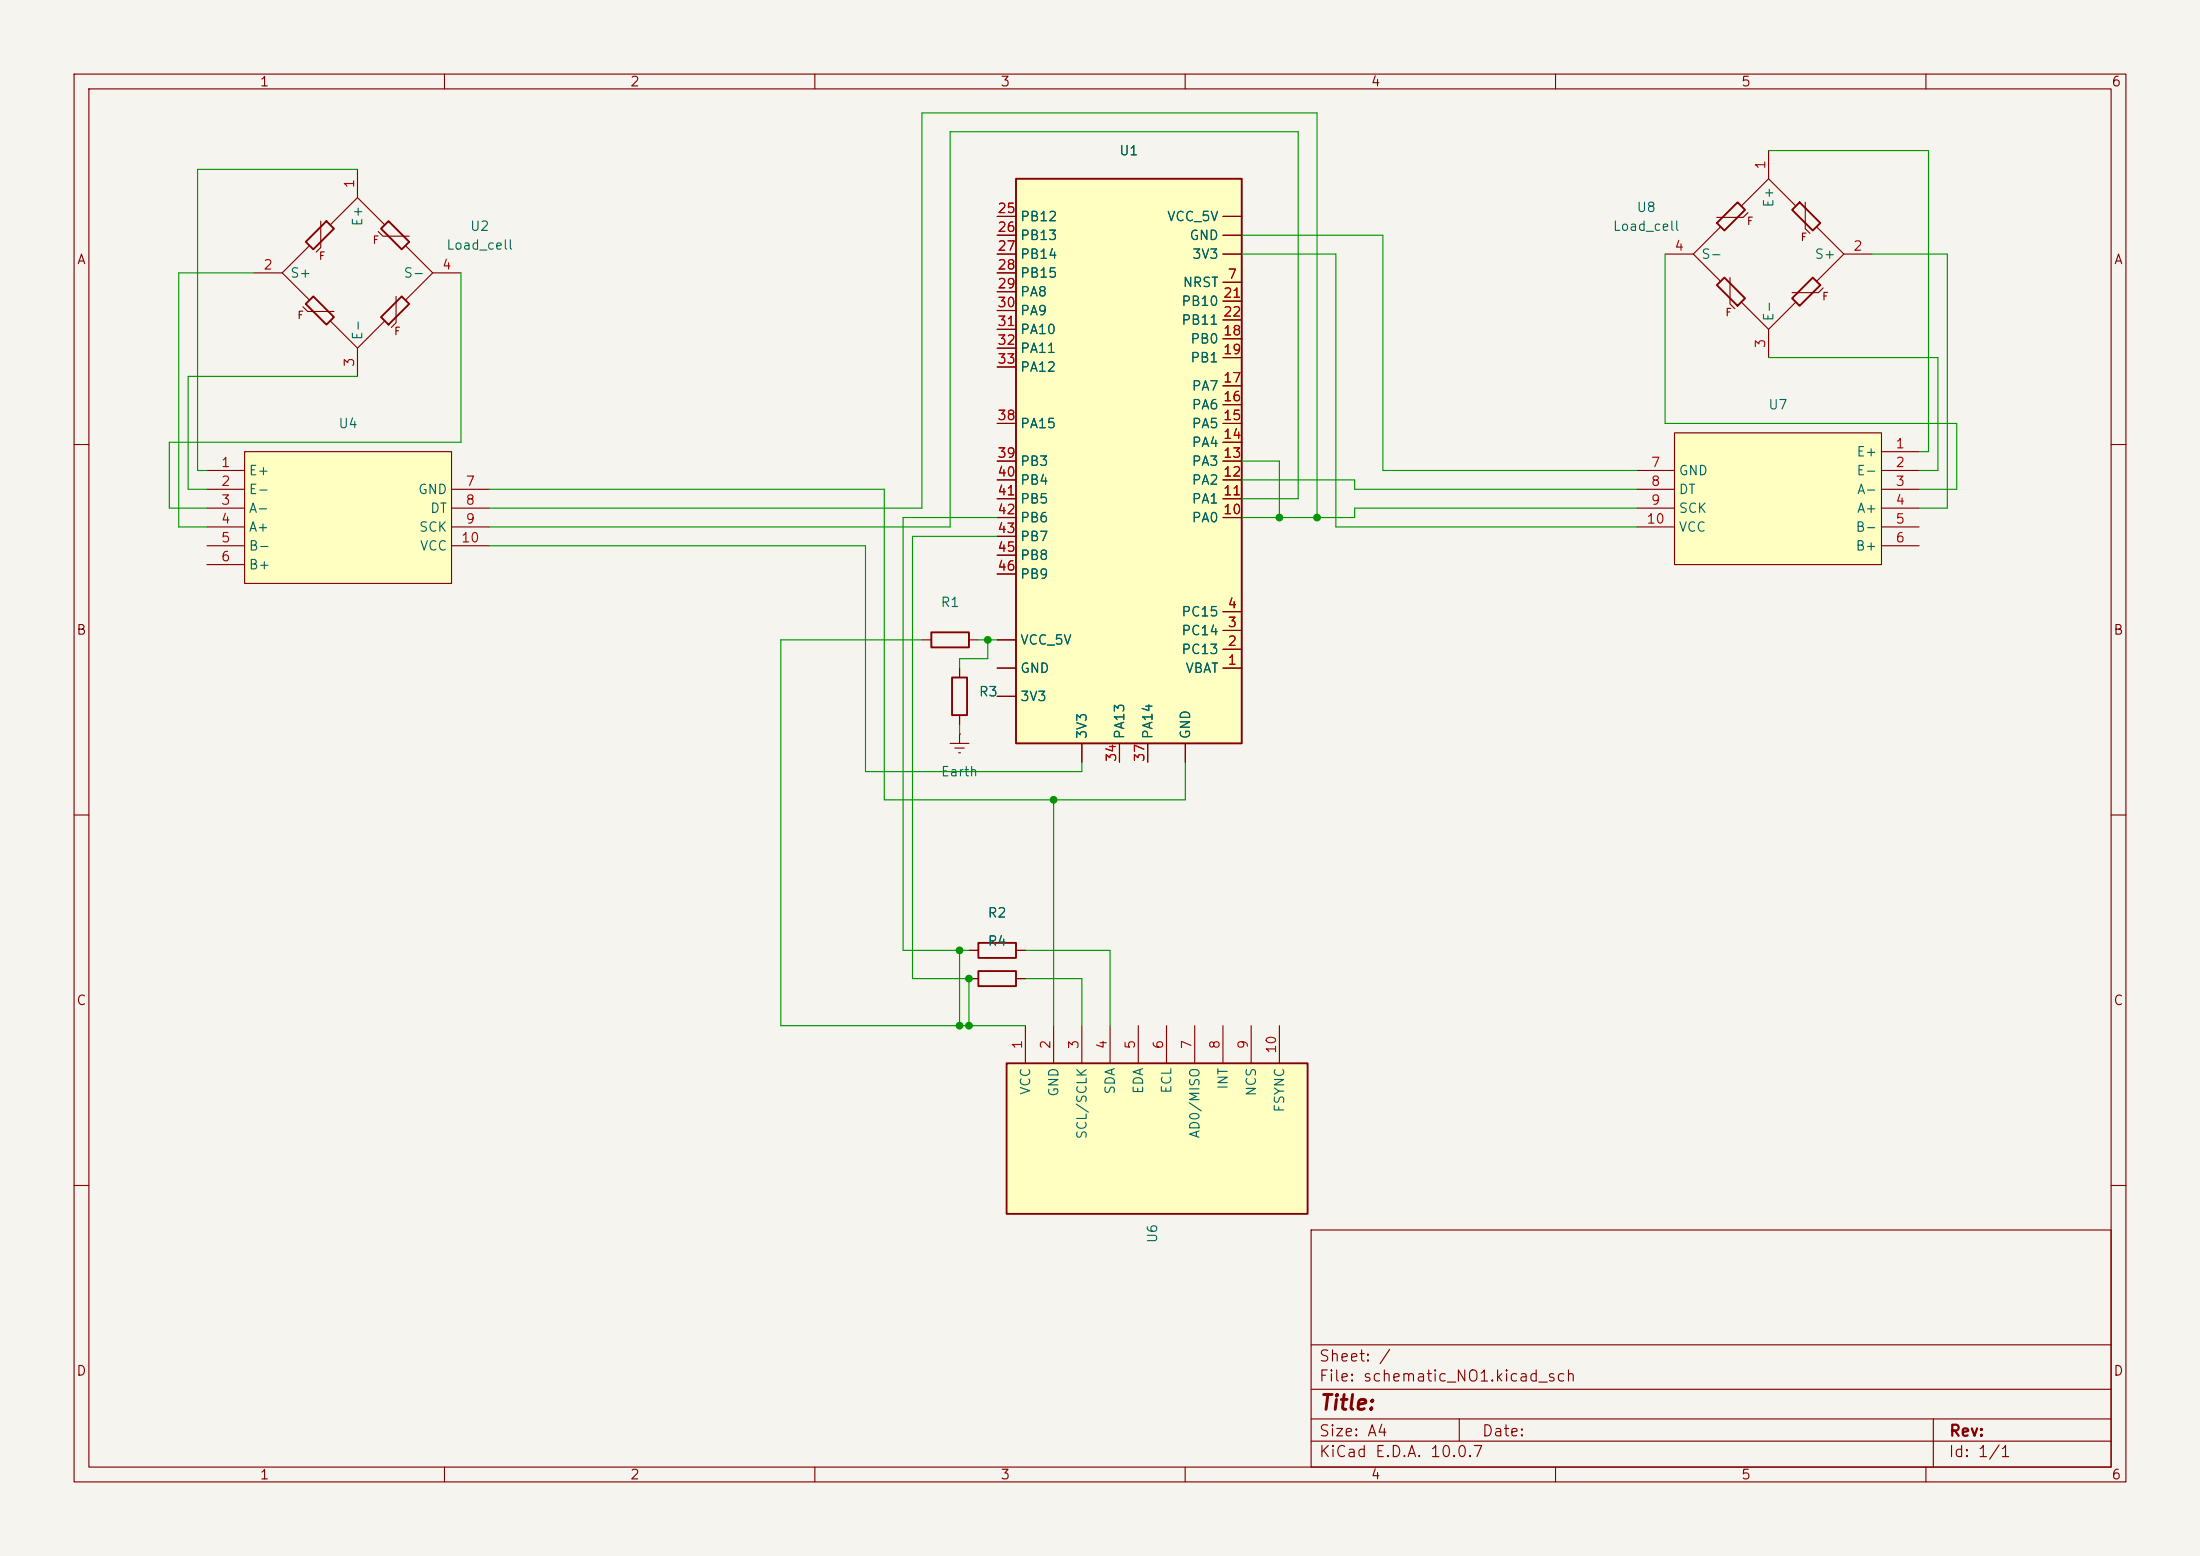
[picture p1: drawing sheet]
(kicad_sch
 (version 20231120)
 (generator "eeschema")
 (generator_version "8.0")
 (paper "A4")
 (lib_symbols
  (symbol "Analog_ADC:HX711_2" (exclude_from_sim no) (in_bom yes) (on_board yes)
   (property "Reference" "U" (at 5.334 6.35 0) (effects (font (size 1.27 1.27))))
   (property "Value" "" (at 5.334 6.35 0) (effects (font (size 1.27 1.27))))
   (property "Footprint" "HX711" (at 7.112 -8.128 0) (effects (font (size 1.27 1.27)) (hide yes)))
   (property "Datasheet" "" (at 5.334 6.35 0) (effects (font (size 1.27 1.27)) (hide yes)))
   (property "Description" "" (at 5.334 6.35 0) (effects (font (size 1.27 1.27)) (hide yes)))
   (symbol "HX711_2_1_1"
    (rectangle (start -7.62 0) (end 20.32 -17.78) (stroke (width 0) (type default)) (fill (type background)))
    (pin input line (at -12.7 -2.54 0) (length 5.08) (name "E+" (effects (font (size 1.27 1.27)))) (number "1" (effects (font (size 1.27 1.27)))))
    (pin input line (at 25.4 -12.7 180) (length 5.08) (name "VCC" (effects (font (size 1.27 1.27)))) (number "10" (effects (font (size 1.27 1.27)))))
    (pin input line (at -12.7 -5.08 0) (length 5.08) (name "E-" (effects (font (size 1.27 1.27)))) (number "2" (effects (font (size 1.27 1.27)))))
    (pin input line (at -12.7 -7.62 0) (length 5.08) (name "A-" (effects (font (size 1.27 1.27)))) (number "3" (effects (font (size 1.27 1.27)))))
    (pin input line (at -12.7 -10.16 0) (length 5.08) (name "A+" (effects (font (size 1.27 1.27)))) (number "4" (effects (font (size 1.27 1.27)))))
    (pin input line (at -12.7 -12.7 0) (length 5.08) (name "B-" (effects (font (size 1.27 1.27)))) (number "5" (effects (font (size 1.27 1.27)))))
    (pin input line (at -12.7 -15.24 0) (length 5.08) (name "B+" (effects (font (size 1.27 1.27)))) (number "6" (effects (font (size 1.27 1.27)))))
    (pin input line (at 25.4 -5.08 180) (length 5.08) (name "GND" (effects (font (size 1.27 1.27)))) (number "7" (effects (font (size 1.27 1.27)))))
    (pin output line (at 25.4 -7.62 180) (length 5.08) (name "DT" (effects (font (size 1.27 1.27)))) (number "8" (effects (font (size 1.27 1.27)))))
    (pin input line (at 25.4 -10.16 180) (length 5.08) (name "SCK" (effects (font (size 1.27 1.27)))) (number "9" (effects (font (size 1.27 1.27)))))))
  (symbol "Device:R"
   (pin_numbers hide)
   (pin_names
    (offset 0)) (exclude_from_sim no) (in_bom yes) (on_board yes)
   (property "Reference" "R" (at 2.032 0 90) (effects (font (size 1.27 1.27))))
   (property "Value" "R" (at 0 0 90) (effects (font (size 1.27 1.27))))
   (property "Footprint" "" (at -1.778 0 90) (effects (font (size 1.27 1.27)) (hide yes)))
   (property "Datasheet" "~" (at 0 0 0) (effects (font (size 1.27 1.27)) (hide yes)))
   (property "Description" "Resistor" (at 0 0 0) (effects (font (size 1.27 1.27)) (hide yes)))
   (symbol "R_0_1"
    (rectangle (start -1.016 -2.54) (end 1.016 2.54) (stroke (width 0.254) (type default)) (fill (type none))))
   (symbol "R_1_1"
    (pin passive line (at 0 3.81 270) (length 1.27) (name "~" (effects (font (size 1.27 1.27)))) (number "1" (effects (font (size 1.27 1.27)))))
    (pin passive line (at 0 -3.81 90) (length 1.27) (name "~" (effects (font (size 1.27 1.27)))) (number "2" (effects (font (size 1.27 1.27)))))))
  (symbol "MCU_ST_STM32F1:STM32F103C8T6" (exclude_from_sim no) (in_bom yes) (on_board yes)
   (property "Reference" "U" (at 0 0 0) (effects (font (size 1.27 1.27))))
   (property "Value" "" (at 0 0 0) (effects (font (size 1.27 1.27))))
   (property "Footprint" "STM32F103C8T6" (at 0 0 0) (effects (font (size 1.27 1.27)) (hide yes)))
   (property "Datasheet" "" (at 0 0 0) (effects (font (size 1.27 1.27)) (hide yes)))
   (property "Description" "" (at 0 0 0) (effects (font (size 1.27 1.27)) (hide yes)))
   (symbol "STM32F103C8T6_0_1"
    (rectangle (start 27.94 35.56) (end 58.42 -40.64) (stroke (width 0.254) (type default)) (fill (type background))))
   (symbol "STM32F103C8T6_1_1"
    (pin bidirectional line (at 25.4 -34.29 0) (length 2.54) (name "3V3" (effects (font (size 1.27 1.27)))) (number "" (effects (font (size 1.27 1.27)))))
    (pin power_in line (at 36.83 -43.18 90) (length 2.54) (name "3V3" (effects (font (size 1.27 1.27)))) (number "" (effects (font (size 1.27 1.27)))))
    (pin bidirectional line (at 58.42 25.4 180) (length 2.54) (name "3V3" (effects (font (size 1.27 1.27)))) (number "" (effects (font (size 1.27 1.27)))))
    (pin bidirectional line (at 25.4 -30.48 0) (length 2.54) (name "GND" (effects (font (size 1.27 1.27)))) (number "" (effects (font (size 1.27 1.27)))))
    (pin power_in line (at 50.8 -43.18 90) (length 2.54) (name "GND" (effects (font (size 1.27 1.27)))) (number "" (effects (font (size 1.27 1.27)))))
    (pin bidirectional line (at 58.42 27.94 180) (length 2.54) (name "GND" (effects (font (size 1.27 1.27)))) (number "" (effects (font (size 1.27 1.27)))))
    (pin bidirectional line (at 25.4 -26.67 0) (length 2.54) (name "VCC_5V" (effects (font (size 1.27 1.27)))) (number "" (effects (font (size 1.27 1.27)))))
    (pin bidirectional line (at 58.42 30.48 180) (length 2.54) (name "VCC_5V" (effects (font (size 1.27 1.27)))) (number "" (effects (font (size 1.27 1.27)))))
    (pin power_in line (at 58.42 -30.48 180) (length 2.54) (name "VBAT" (effects (font (size 1.27 1.27)))) (number "1" (effects (font (size 1.27 1.27)))))
    (pin bidirectional line (at 58.42 -10.16 180) (length 2.54) (name "PA0" (effects (font (size 1.27 1.27)))) (number "10" (effects (font (size 1.27 1.27))))
    (alternate "ADC1_IN0" bidirectional line)
    (alternate "ADC2_IN0" bidirectional line)
    (alternate "SYS_WKUP" bidirectional line)
    (alternate "TIM2_CH1" bidirectional line)
    (alternate "TIM2_ETR" bidirectional line)
    (alternate "USART2_CTS" bidirectional line))
    (pin bidirectional line (at 58.42 -7.62 180) (length 2.54) (name "PA1" (effects (font (size 1.27 1.27)))) (number "11" (effects (font (size 1.27 1.27))))
    (alternate "ADC1_IN1" bidirectional line)
    (alternate "ADC2_IN1" bidirectional line)
    (alternate "TIM2_CH2" bidirectional line)
    (alternate "USART2_RTS" bidirectional line))
    (pin bidirectional line (at 58.42 -5.08 180) (length 2.54) (name "PA2" (effects (font (size 1.27 1.27)))) (number "12" (effects (font (size 1.27 1.27))))
    (alternate "ADC1_IN2" bidirectional line)
    (alternate "ADC2_IN2" bidirectional line)
    (alternate "TIM2_CH3" bidirectional line)
    (alternate "USART2_TX" bidirectional line))
    (pin bidirectional line (at 58.42 -2.54 180) (length 2.54) (name "PA3" (effects (font (size 1.27 1.27)))) (number "13" (effects (font (size 1.27 1.27))))
    (alternate "ADC1_IN3" bidirectional line)
    (alternate "ADC2_IN3" bidirectional line)
    (alternate "TIM2_CH4" bidirectional line)
    (alternate "USART2_RX" bidirectional line))
    (pin bidirectional line (at 58.42 0 180) (length 2.54) (name "PA4" (effects (font (size 1.27 1.27)))) (number "14" (effects (font (size 1.27 1.27))))
    (alternate "ADC1_IN4" bidirectional line)
    (alternate "ADC2_IN4" bidirectional line)
    (alternate "SPI1_NSS" bidirectional line)
    (alternate "USART2_CK" bidirectional line))
    (pin bidirectional line (at 58.42 2.54 180) (length 2.54) (name "PA5" (effects (font (size 1.27 1.27)))) (number "15" (effects (font (size 1.27 1.27))))
    (alternate "ADC1_IN5" bidirectional line)
    (alternate "ADC2_IN5" bidirectional line)
    (alternate "SPI1_SCK" bidirectional line))
    (pin bidirectional line (at 58.42 5.08 180) (length 2.54) (name "PA6" (effects (font (size 1.27 1.27)))) (number "16" (effects (font (size 1.27 1.27))))
    (alternate "ADC1_IN6" bidirectional line)
    (alternate "ADC2_IN6" bidirectional line)
    (alternate "SPI1_MISO" bidirectional line)
    (alternate "TIM1_BKIN" bidirectional line)
    (alternate "TIM3_CH1" bidirectional line))
    (pin bidirectional line (at 58.42 7.62 180) (length 2.54) (name "PA7" (effects (font (size 1.27 1.27)))) (number "17" (effects (font (size 1.27 1.27))))
    (alternate "ADC1_IN7" bidirectional line)
    (alternate "ADC2_IN7" bidirectional line)
    (alternate "SPI1_MOSI" bidirectional line)
    (alternate "TIM1_CH1N" bidirectional line)
    (alternate "TIM3_CH2" bidirectional line))
    (pin bidirectional line (at 58.42 13.97 180) (length 2.54) (name "PB0" (effects (font (size 1.27 1.27)))) (number "18" (effects (font (size 1.27 1.27))))
    (alternate "ADC1_IN8" bidirectional line)
    (alternate "ADC2_IN8" bidirectional line)
    (alternate "TIM1_CH2N" bidirectional line)
    (alternate "TIM3_CH3" bidirectional line))
    (pin bidirectional line (at 58.42 11.43 180) (length 2.54) (name "PB1" (effects (font (size 1.27 1.27)))) (number "19" (effects (font (size 1.27 1.27))))
    (alternate "ADC1_IN9" bidirectional line)
    (alternate "ADC2_IN9" bidirectional line)
    (alternate "TIM1_CH3N" bidirectional line)
    (alternate "TIM3_CH4" bidirectional line))
    (pin bidirectional line (at 58.42 -27.94 180) (length 2.54) (name "PC13" (effects (font (size 1.27 1.27)))) (number "2" (effects (font (size 1.27 1.27))))
    (alternate "RTC_OUT" bidirectional line)
    (alternate "RTC_TAMPER" bidirectional line))
    (pin bidirectional line (at 58.42 19.05 180) (length 2.54) (name "PB10" (effects (font (size 1.27 1.27)))) (number "21" (effects (font (size 1.27 1.27))))
    (alternate "I2C2_SCL" bidirectional line)
    (alternate "TIM2_CH3" bidirectional line)
    (alternate "USART3_TX" bidirectional line))
    (pin bidirectional line (at 58.42 16.51 180) (length 2.54) (name "PB11" (effects (font (size 1.27 1.27)))) (number "22" (effects (font (size 1.27 1.27))))
    (alternate "ADC1_EXTI11" bidirectional line)
    (alternate "ADC2_EXTI11" bidirectional line)
    (alternate "I2C2_SDA" bidirectional line)
    (alternate "TIM2_CH4" bidirectional line)
    (alternate "USART3_RX" bidirectional line))
    (pin bidirectional line (at 25.4 30.48 0) (length 2.54) (name "PB12" (effects (font (size 1.27 1.27)))) (number "25" (effects (font (size 1.27 1.27))))
    (alternate "RCC_OSC_IN" bidirectional line))
    (pin bidirectional line (at 25.4 27.94 0) (length 2.54) (name "PB13" (effects (font (size 1.27 1.27)))) (number "26" (effects (font (size 1.27 1.27))))
    (alternate "RCC_OSC_IN" bidirectional line))
    (pin bidirectional line (at 25.4 25.4 0) (length 2.54) (name "PB14" (effects (font (size 1.27 1.27)))) (number "27" (effects (font (size 1.27 1.27))))
    (alternate "SPI2_MISO" bidirectional line)
    (alternate "TIM1_CH2N" bidirectional line)
    (alternate "USART3_RTS" bidirectional line))
    (pin bidirectional line (at 25.4 22.86 0) (length 2.54) (name "PB15" (effects (font (size 1.27 1.27)))) (number "28" (effects (font (size 1.27 1.27))))
    (alternate "ADC1_EXTI15" bidirectional line)
    (alternate "ADC2_EXTI15" bidirectional line)
    (alternate "SPI2_MOSI" bidirectional line)
    (alternate "TIM1_CH3N" bidirectional line))
    (pin bidirectional line (at 25.4 20.32 0) (length 2.54) (name "PA8" (effects (font (size 1.27 1.27)))) (number "29" (effects (font (size 1.27 1.27))))
    (alternate "RCC_MCO" bidirectional line)
    (alternate "TIM1_CH1" bidirectional line)
    (alternate "USART1_CK" bidirectional line))
    (pin bidirectional line (at 58.42 -25.4 180) (length 2.54) (name "PC14" (effects (font (size 1.27 1.27)))) (number "3" (effects (font (size 1.27 1.27))))
    (alternate "RCC_OSC32_IN" bidirectional line))
    (pin bidirectional line (at 25.4 17.78 0) (length 2.54) (name "PA9" (effects (font (size 1.27 1.27)))) (number "30" (effects (font (size 1.27 1.27))))
    (alternate "TIM1_CH2" bidirectional line)
    (alternate "USART1_TX" bidirectional line))
    (pin bidirectional line (at 25.4 15.24 0) (length 2.54) (name "PA10" (effects (font (size 1.27 1.27)))) (number "31" (effects (font (size 1.27 1.27))))
    (alternate "TIM1_CH3" bidirectional line)
    (alternate "USART1_RX" bidirectional line))
    (pin bidirectional line (at 25.4 12.7 0) (length 2.54) (name "PA11" (effects (font (size 1.27 1.27)))) (number "32" (effects (font (size 1.27 1.27))))
    (alternate "ADC1_EXTI11" bidirectional line)
    (alternate "ADC2_EXTI11" bidirectional line)
    (alternate "CAN_RX" bidirectional line)
    (alternate "TIM1_CH4" bidirectional line)
    (alternate "USART1_CTS" bidirectional line)
    (alternate "USB_DM" bidirectional line))
    (pin bidirectional line (at 25.4 10.16 0) (length 2.54) (name "PA12" (effects (font (size 1.27 1.27)))) (number "33" (effects (font (size 1.27 1.27))))
    (alternate "CAN_TX" bidirectional line)
    (alternate "TIM1_ETR" bidirectional line)
    (alternate "USART1_RTS" bidirectional line)
    (alternate "USB_DP" bidirectional line))
    (pin bidirectional line (at 41.91 -43.18 90) (length 2.54) (name "PA13" (effects (font (size 1.27 1.27)))) (number "34" (effects (font (size 1.27 1.27))))
    (alternate "SYS_JTMS-SWDIO" bidirectional line))
    (pin bidirectional line (at 45.72 -43.18 90) (length 2.54) (name "PA14" (effects (font (size 1.27 1.27)))) (number "37" (effects (font (size 1.27 1.27))))
    (alternate "SYS_JTCK-SWCLK" bidirectional line))
    (pin bidirectional line (at 25.4 2.54 0) (length 2.54) (name "PA15" (effects (font (size 1.27 1.27)))) (number "38" (effects (font (size 1.27 1.27))))
    (alternate "ADC1_EXTI15" bidirectional line)
    (alternate "ADC2_EXTI15" bidirectional line)
    (alternate "SPI1_NSS" bidirectional line)
    (alternate "SYS_JTDI" bidirectional line)
    (alternate "TIM2_CH1" bidirectional line)
    (alternate "TIM2_ETR" bidirectional line))
    (pin bidirectional line (at 25.4 -2.54 0) (length 2.54) (name "PB3" (effects (font (size 1.27 1.27)))) (number "39" (effects (font (size 1.27 1.27))))
    (alternate "SPI1_SCK" bidirectional line)
    (alternate "SYS_JTDO-TRACESWO" bidirectional line)
    (alternate "TIM2_CH2" bidirectional line))
    (pin bidirectional line (at 58.42 -22.86 180) (length 2.54) (name "PC15" (effects (font (size 1.27 1.27)))) (number "4" (effects (font (size 1.27 1.27))))
    (alternate "ADC1_EXTI15" bidirectional line)
    (alternate "ADC2_EXTI15" bidirectional line)
    (alternate "RCC_OSC32_OUT" bidirectional line))
    (pin bidirectional line (at 25.4 -5.08 0) (length 2.54) (name "PB4" (effects (font (size 1.27 1.27)))) (number "40" (effects (font (size 1.27 1.27))))
    (alternate "SPI1_MISO" bidirectional line)
    (alternate "SYS_NJTRST" bidirectional line)
    (alternate "TIM3_CH1" bidirectional line))
    (pin bidirectional line (at 25.4 -7.62 0) (length 2.54) (name "PB5" (effects (font (size 1.27 1.27)))) (number "41" (effects (font (size 1.27 1.27))))
    (alternate "I2C1_SMBA" bidirectional line)
    (alternate "SPI1_MOSI" bidirectional line)
    (alternate "TIM3_CH2" bidirectional line))
    (pin bidirectional line (at 25.4 -10.16 0) (length 2.54) (name "PB6" (effects (font (size 1.27 1.27)))) (number "42" (effects (font (size 1.27 1.27))))
    (alternate "I2C1_SCL" bidirectional line)
    (alternate "TIM4_CH1" bidirectional line)
    (alternate "USART1_TX" bidirectional line))
    (pin bidirectional line (at 25.4 -12.7 0) (length 2.54) (name "PB7" (effects (font (size 1.27 1.27)))) (number "43" (effects (font (size 1.27 1.27))))
    (alternate "I2C1_SDA" bidirectional line)
    (alternate "TIM4_CH2" bidirectional line)
    (alternate "USART1_RX" bidirectional line))
    (pin bidirectional line (at 25.4 -15.24 0) (length 2.54) (name "PB8" (effects (font (size 1.27 1.27)))) (number "45" (effects (font (size 1.27 1.27))))
    (alternate "CAN_RX" bidirectional line)
    (alternate "I2C1_SCL" bidirectional line)
    (alternate "TIM4_CH3" bidirectional line))
    (pin bidirectional line (at 25.4 -17.78 0) (length 2.54) (name "PB9" (effects (font (size 1.27 1.27)))) (number "46" (effects (font (size 1.27 1.27))))
    (alternate "CAN_TX" bidirectional line)
    (alternate "I2C1_SDA" bidirectional line)
    (alternate "TIM4_CH4" bidirectional line))
    (pin bidirectional line (at 58.42 21.59 180) (length 2.54) (name "NRST" (effects (font (size 1.27 1.27)))) (number "7" (effects (font (size 1.27 1.27))))
    (alternate "I2C2_SCL" bidirectional line)
    (alternate "TIM2_CH3" bidirectional line)
    (alternate "USART3_TX" bidirectional line))))
  (symbol "Sensor_Motion:MPU_9250_9_DOF" (exclude_from_sim no) (in_bom yes) (on_board yes)
   (property "Reference" "U" (at 0 0 0) (effects (font (size 1.27 1.27))))
   (property "Value" "" (at 0 0 0) (effects (font (size 1.27 1.27))))
   (property "Footprint" "MPU 92/65" (at -2.286 -8.636 0) (effects (font (size 1.27 1.27)) (hide yes)))
   (property "Datasheet" "" (at 0 0 0) (effects (font (size 1.27 1.27)) (hide yes)))
   (property "Description" "" (at 0 0 0) (effects (font (size 1.27 1.27)) (hide yes)))
   (symbol "MPU_9250_9_DOF_0_1"
    (rectangle (start -12.7 -12.7) (end 7.62 -53.34) (stroke (width 0.254) (type default)) (fill (type background))))
   (symbol "MPU_9250_9_DOF_1_1"
    (pin input line (at -17.78 -15.24 0) (length 5.08) (name "VCC" (effects (font (size 1.27 1.27)))) (number "1" (effects (font (size 1.27 1.27)))))
    (pin input line (at -17.78 -49.53 0) (length 5.08) (name "FSYNC" (effects (font (size 1.27 1.27)))) (number "10" (effects (font (size 1.27 1.27)))))
    (pin input line (at -17.78 -19.05 0) (length 5.08) (name "GND" (effects (font (size 1.27 1.27)))) (number "2" (effects (font (size 1.27 1.27)))))
    (pin input line (at -17.78 -22.86 0) (length 5.08) (name "SCL/SCLK" (effects (font (size 1.27 1.27)))) (number "3" (effects (font (size 1.27 1.27)))))
    (pin bidirectional line (at -17.78 -26.67 0) (length 5.08) (name "SDA" (effects (font (size 1.27 1.27)))) (number "4" (effects (font (size 1.27 1.27)))))
    (pin bidirectional line (at -17.78 -30.48 0) (length 5.08) (name "EDA" (effects (font (size 1.27 1.27)))) (number "5" (effects (font (size 1.27 1.27)))))
    (pin input line (at -17.78 -34.29 0) (length 5.08) (name "ECL" (effects (font (size 1.27 1.27)))) (number "6" (effects (font (size 1.27 1.27)))))
    (pin bidirectional line (at -17.78 -38.1 0) (length 5.08) (name "AD0/MISO" (effects (font (size 1.27 1.27)))) (number "7" (effects (font (size 1.27 1.27)))))
    (pin output line (at -17.78 -41.91 0) (length 5.08) (name "INT" (effects (font (size 1.27 1.27)))) (number "8" (effects (font (size 1.27 1.27)))))
    (pin input line (at -17.78 -45.72 0) (length 5.08) (name "NCS" (effects (font (size 1.27 1.27)))) (number "9" (effects (font (size 1.27 1.27)))))))
  (symbol "load_cell:Load_cell"
   (pin_names
    (offset 1.016)) (exclude_from_sim no) (in_bom yes) (on_board yes)
   (property "Reference" "U" (at 0 1.27 0) (effects (font (size 1.27 1.27))))
   (property "Value" "Load_cell" (at 0 -1.27 0) (effects (font (size 1.27 1.27))))
   (property "Footprint" "" (at 0 -17.78 0) (effects (font (size 1.27 1.27)) (justify top) (hide yes)))
   (property "Datasheet" "http://www.robotshop.com/media/files/pdf/datasheet-3134.pdf" (at 0 -20.32 0) (effects (font (size 1.27 1.27)) (justify top) (hide yes)))
   (property "Description" "4-wire load cell for weigh scales" (at 0 0 0) (effects (font (size 1.27 1.27)) (hide yes)))
   (symbol "Load_cell_0_0"
    (polyline (pts (xy -5.588 2.794) (xy -4.953 3.429) (xy -4.953 6.985)) (stroke (width 0) (type solid)) (fill (type none)))
    (polyline (pts (xy 2.794 5.588) (xy 3.429 4.953) (xy 6.985 4.953)) (stroke (width 0) (type solid)) (fill (type none)))
    (polyline (pts (xy 4.572 -7.366) (xy 5.207 -6.731) (xy 5.207 -3.175)) (stroke (width 0) (type solid)) (fill (type none))))
   (symbol "Load_cell_0_1"
    (polyline (pts (xy -10.16 0) (xy -6.477 -3.683)) (stroke (width 0) (type solid)) (fill (type none)))
    (polyline (pts (xy -6.477 3.683) (xy -10.16 0)) (stroke (width 0) (type solid)) (fill (type none)))
    (polyline (pts (xy -3.683 -6.477) (xy 0 -10.16)) (stroke (width 0) (type solid)) (fill (type none)))
    (polyline (pts (xy 0 -10.16) (xy 3.683 -6.477)) (stroke (width 0) (type solid)) (fill (type none)))
    (polyline (pts (xy 0 10.16) (xy -3.683 6.477)) (stroke (width 0) (type solid)) (fill (type none)))
    (polyline (pts (xy 3.683 6.477) (xy 0 10.16)) (stroke (width 0) (type solid)) (fill (type none)))
    (polyline (pts (xy 6.477 -3.683) (xy 10.16 0)) (stroke (width 0) (type solid)) (fill (type none)))
    (polyline (pts (xy 10.16 0) (xy 6.477 3.683)) (stroke (width 0) (type solid)) (fill (type none)))
    (polyline (pts (xy -7.366 -4.572) (xy -6.731 -5.207) (xy -3.175 -5.207)) (stroke (width 0) (type solid)) (fill (type none)))
    (polyline (pts (xy -6.985 -4.191) (xy -4.191 -6.985) (xy -3.175 -5.969) (xy -5.969 -3.175) (xy -6.985 -4.191)) (stroke (width 0.254) (type solid)) (fill (type none)))
    (polyline (pts (xy -4.191 6.985) (xy -6.985 4.191) (xy -5.969 3.175) (xy -3.175 5.969) (xy -4.191 6.985)) (stroke (width 0.254) (type solid)) (fill (type none)))
    (polyline (pts (xy 4.191 -6.985) (xy 6.985 -4.191) (xy 5.969 -3.175) (xy 3.175 -5.969) (xy 4.191 -6.985)) (stroke (width 0.254) (type solid)) (fill (type none)))
    (polyline (pts (xy 6.985 4.191) (xy 4.191 6.985) (xy 3.175 5.969) (xy 5.969 3.175) (xy 6.985 4.191)) (stroke (width 0.254) (type solid)) (fill (type none))))
   (symbol "Load_cell_1_1"
    (text "F" (at -7.1374 -5.1308 0) (effects (font (size 1.016 1.016)) (justify right top)))
    (text "F" (at -5.3086 2.8702 0) (effects (font (size 1.016 1.016)) (justify left top)))
    (text "F" (at 3.0226 5.0292 0) (effects (font (size 1.016 1.016)) (justify right top)))
    (text "F" (at 4.8514 -7.2898 0) (effects (font (size 1.016 1.016)) (justify left top)))
    (pin power_in line (at 0 13.97 270) (length 3.81) (name "E+" (effects (font (size 1.27 1.27)))) (number "1" (effects (font (size 1.27 1.27)))))
    (pin output line (at -13.97 0 0) (length 3.81) (name "S+" (effects (font (size 1.27 1.27)))) (number "2" (effects (font (size 1.27 1.27)))))
    (pin power_in line (at 0 -13.97 90) (length 3.81) (name "E-" (effects (font (size 1.27 1.27)))) (number "3" (effects (font (size 1.27 1.27)))))
    (pin output line (at 13.97 0 180) (length 3.81) (name "S-" (effects (font (size 1.27 1.27)))) (number "4" (effects (font (size 1.27 1.27)))))))
  (symbol "power:Earth"
   (power)
   (pin_numbers hide)
   (pin_names
    (offset 0) hide) (exclude_from_sim no) (in_bom yes) (on_board yes)
   (property "Reference" "#PWR" (at 0 -6.35 0) (effects (font (size 1.27 1.27)) (hide yes)))
   (property "Value" "Earth" (at 0 -3.81 0) (effects (font (size 1.27 1.27))))
   (property "Footprint" "" (at 0 0 0) (effects (font (size 1.27 1.27)) (hide yes)))
   (property "Datasheet" "~" (at 0 0 0) (effects (font (size 1.27 1.27)) (hide yes)))
   (property "Description" "Power symbol creates a global label with name \"Earth\"" (at 0 0 0) (effects (font (size 1.27 1.27)) (hide yes)))
   (symbol "Earth_0_1"
    (polyline (pts (xy -0.635 -1.905) (xy 0.635 -1.905)) (stroke (width 0) (type default)) (fill (type none)))
    (polyline (pts (xy -0.127 -2.54) (xy 0.127 -2.54)) (stroke (width 0) (type default)) (fill (type none)))
    (polyline (pts (xy 0 -1.27) (xy 0 0)) (stroke (width 0) (type default)) (fill (type none)))
    (polyline (pts (xy 1.27 -1.27) (xy -1.27 -1.27)) (stroke (width 0) (type default)) (fill (type none))))
   (symbol "Earth_1_1"
    (pin power_in line (at 0 0 270) (length 0) (name "~" (effects (font (size 1.27 1.27)))) (number "1" (effects (font (size 1.27 1.27))))))))
 (junction
  (at 142.24 107.95)
  (diameter 0)
  (color 0 0 0 0))
 (junction
  (at 129.54 138.43)
  (diameter 0)
  (color 0 0 0 0))
 (junction
  (at 133.35 86.36)
  (diameter 0)
  (color 0 0 0 0))
 (junction
  (at 130.81 138.43)
  (diameter 0)
  (color 0 0 0 0))
 (junction
  (at 172.72 69.85)
  (diameter 0)
  (color 0 0 0 0))
 (junction
  (at 177.8 69.85)
  (diameter 0)
  (color 0 0 0 0))
 (junction
  (at 130.81 132.08)
  (diameter 0)
  (color 0 0 0 0))
 (junction
  (at 129.54 128.27)
  (diameter 0)
  (color 0 0 0 0))
 (wire
  (pts (xy 260.35 60.96) (xy 259.08 60.96))
  (stroke (width 0) (type default)))
 (wire
  (pts (xy 261.62 48.26) (xy 261.62 63.5))
  (stroke (width 0) (type default)))
 (wire
  (pts (xy 149.86 128.27) (xy 138.43 128.27))
  (stroke (width 0) (type default)))
 (wire
  (pts (xy 123.19 72.39) (xy 134.62 72.39))
  (stroke (width 0) (type default)))
 (wire
  (pts (xy 62.23 36.83) (xy 62.23 59.69))
  (stroke (width 0) (type default)))
 (wire
  (pts (xy 182.88 64.77) (xy 182.88 66.04))
  (stroke (width 0) (type default)))
 (wire
  (pts (xy 25.4 66.04) (xy 27.94 66.04))
  (stroke (width 0) (type default)))
 (wire
  (pts (xy 124.46 68.58) (xy 124.46 15.24))
  (stroke (width 0) (type default)))
 (wire
  (pts (xy 116.84 73.66) (xy 116.84 104.14))
  (stroke (width 0) (type default)))
 (wire
  (pts (xy 121.92 69.85) (xy 134.62 69.85))
  (stroke (width 0) (type default)))
 (wire
  (pts (xy 66.04 68.58) (xy 124.46 68.58))
  (stroke (width 0) (type default)))
 (wire
  (pts (xy 25.4 50.8) (xy 25.4 66.04))
  (stroke (width 0) (type default)))
 (wire
  (pts (xy 172.72 69.85) (xy 167.64 69.85))
  (stroke (width 0) (type default)))
 (wire
  (pts (xy 138.43 138.43) (xy 130.81 138.43))
  (stroke (width 0) (type default)))
 (wire
  (pts (xy 24.13 36.83) (xy 24.13 71.12))
  (stroke (width 0) (type default)))
 (wire
  (pts (xy 129.54 128.27) (xy 121.92 128.27))
  (stroke (width 0) (type default)))
 (wire
  (pts (xy 186.69 31.75) (xy 167.64 31.75))
  (stroke (width 0) (type default)))
 (wire
  (pts (xy 22.86 68.58) (xy 27.94 68.58))
  (stroke (width 0) (type default)))
 (wire
  (pts (xy 182.88 69.85) (xy 177.8 69.85))
  (stroke (width 0) (type default)))
 (wire
  (pts (xy 146.05 138.43) (xy 146.05 132.08))
  (stroke (width 0) (type default)))
 (wire
  (pts (xy 180.34 71.12) (xy 180.34 34.29))
  (stroke (width 0) (type default)))
 (wire
  (pts (xy 62.23 59.69) (xy 22.86 59.69))
  (stroke (width 0) (type default)))
 (wire
  (pts (xy 186.69 63.5) (xy 186.69 31.75))
  (stroke (width 0) (type default)))
 (wire
  (pts (xy 186.69 63.5) (xy 220.98 63.5))
  (stroke (width 0) (type default)))
 (wire
  (pts (xy 129.54 128.27) (xy 129.54 138.43))
  (stroke (width 0) (type default)))
 (wire
  (pts (xy 172.72 62.23) (xy 172.72 69.85))
  (stroke (width 0) (type default)))
 (wire
  (pts (xy 167.64 67.31) (xy 175.26 67.31))
  (stroke (width 0) (type default)))
 (wire
  (pts (xy 224.79 34.29) (xy 224.79 57.15))
  (stroke (width 0) (type default)))
 (wire
  (pts (xy 26.67 63.5) (xy 27.94 63.5))
  (stroke (width 0) (type default)))
 (wire
  (pts (xy 262.89 68.58) (xy 259.08 68.58))
  (stroke (width 0) (type default)))
 (wire
  (pts (xy 264.16 66.04) (xy 259.08 66.04))
  (stroke (width 0) (type default)))
 (wire
  (pts (xy 105.41 138.43) (xy 105.41 86.36))
  (stroke (width 0) (type default)))
 (wire
  (pts (xy 34.29 36.83) (xy 24.13 36.83))
  (stroke (width 0) (type default)))
 (wire
  (pts (xy 24.13 71.12) (xy 27.94 71.12))
  (stroke (width 0) (type default)))
 (wire
  (pts (xy 220.98 66.04) (xy 182.88 66.04))
  (stroke (width 0) (type default)))
 (wire
  (pts (xy 130.81 132.08) (xy 130.81 138.43))
  (stroke (width 0) (type default)))
 (wire
  (pts (xy 66.04 73.66) (xy 116.84 73.66))
  (stroke (width 0) (type default)))
 (wire
  (pts (xy 261.62 63.5) (xy 259.08 63.5))
  (stroke (width 0) (type default)))
 (wire
  (pts (xy 146.05 104.14) (xy 146.05 102.87))
  (stroke (width 0) (type default)))
 (wire
  (pts (xy 105.41 86.36) (xy 124.46 86.36))
  (stroke (width 0) (type default)))
 (wire
  (pts (xy 48.26 50.8) (xy 25.4 50.8))
  (stroke (width 0) (type default)))
 (wire
  (pts (xy 172.72 62.23) (xy 167.64 62.23))
  (stroke (width 0) (type default)))
 (wire
  (pts (xy 124.46 15.24) (xy 177.8 15.24))
  (stroke (width 0) (type default)))
 (wire
  (pts (xy 130.81 128.27) (xy 129.54 128.27))
  (stroke (width 0) (type default)))
 (wire
  (pts (xy 262.89 34.29) (xy 262.89 68.58))
  (stroke (width 0) (type default)))
 (wire
  (pts (xy 119.38 107.95) (xy 142.24 107.95))
  (stroke (width 0) (type default)))
 (wire
  (pts (xy 238.76 48.26) (xy 261.62 48.26))
  (stroke (width 0) (type default)))
 (wire
  (pts (xy 142.24 107.95) (xy 160.02 107.95))
  (stroke (width 0) (type default)))
 (wire
  (pts (xy 119.38 66.04) (xy 119.38 107.95))
  (stroke (width 0) (type default)))
 (wire
  (pts (xy 252.73 34.29) (xy 262.89 34.29))
  (stroke (width 0) (type default)))
 (wire
  (pts (xy 260.35 20.32) (xy 260.35 60.96))
  (stroke (width 0) (type default)))
 (wire
  (pts (xy 130.81 138.43) (xy 129.54 138.43))
  (stroke (width 0) (type default)))
 (wire
  (pts (xy 132.08 86.36) (xy 133.35 86.36))
  (stroke (width 0) (type default)))
 (wire
  (pts (xy 133.35 88.9) (xy 133.35 86.36))
  (stroke (width 0) (type default)))
 (wire
  (pts (xy 180.34 34.29) (xy 167.64 34.29))
  (stroke (width 0) (type default)))
 (wire
  (pts (xy 238.76 20.32) (xy 260.35 20.32))
  (stroke (width 0) (type default)))
 (wire
  (pts (xy 175.26 17.78) (xy 175.26 67.31))
  (stroke (width 0) (type default)))
 (wire
  (pts (xy 123.19 132.08) (xy 123.19 72.39))
  (stroke (width 0) (type default)))
 (wire
  (pts (xy 128.27 17.78) (xy 175.26 17.78))
  (stroke (width 0) (type default)))
 (wire
  (pts (xy 129.54 97.79) (xy 129.54 99.06))
  (stroke (width 0) (type default)))
 (wire
  (pts (xy 182.88 68.58) (xy 182.88 69.85))
  (stroke (width 0) (type default)))
 (wire
  (pts (xy 128.27 71.12) (xy 128.27 17.78))
  (stroke (width 0) (type default)))
 (wire
  (pts (xy 138.43 132.08) (xy 146.05 132.08))
  (stroke (width 0) (type default)))
 (wire
  (pts (xy 220.98 68.58) (xy 182.88 68.58))
  (stroke (width 0) (type default)))
 (wire
  (pts (xy 177.8 69.85) (xy 172.72 69.85))
  (stroke (width 0) (type default)))
 (wire
  (pts (xy 48.26 22.86) (xy 26.67 22.86))
  (stroke (width 0) (type default)))
 (wire
  (pts (xy 129.54 88.9) (xy 133.35 88.9))
  (stroke (width 0) (type default)))
 (wire
  (pts (xy 133.35 86.36) (xy 134.62 86.36))
  (stroke (width 0) (type default)))
 (wire
  (pts (xy 116.84 104.14) (xy 146.05 104.14))
  (stroke (width 0) (type default)))
 (wire
  (pts (xy 26.67 22.86) (xy 26.67 63.5))
  (stroke (width 0) (type default)))
 (wire
  (pts (xy 149.86 138.43) (xy 149.86 128.27))
  (stroke (width 0) (type default)))
 (wire
  (pts (xy 224.79 57.15) (xy 264.16 57.15))
  (stroke (width 0) (type default)))
 (wire
  (pts (xy 66.04 66.04) (xy 119.38 66.04))
  (stroke (width 0) (type default)))
 (wire
  (pts (xy 66.04 71.12) (xy 128.27 71.12))
  (stroke (width 0) (type default)))
 (wire
  (pts (xy 129.54 138.43) (xy 105.41 138.43))
  (stroke (width 0) (type default)))
 (wire
  (pts (xy 182.88 64.77) (xy 167.64 64.77))
  (stroke (width 0) (type default)))
 (wire
  (pts (xy 142.24 138.43) (xy 142.24 107.95))
  (stroke (width 0) (type default)))
 (wire
  (pts (xy 177.8 15.24) (xy 177.8 69.85))
  (stroke (width 0) (type default)))
 (wire
  (pts (xy 129.54 88.9) (xy 129.54 90.17))
  (stroke (width 0) (type default)))
 (wire
  (pts (xy 121.92 128.27) (xy 121.92 69.85))
  (stroke (width 0) (type default)))
 (wire
  (pts (xy 160.02 107.95) (xy 160.02 102.87))
  (stroke (width 0) (type default)))
 (wire
  (pts (xy 130.81 132.08) (xy 123.19 132.08))
  (stroke (width 0) (type default)))
 (wire
  (pts (xy 22.86 59.69) (xy 22.86 68.58))
  (stroke (width 0) (type default)))
 (wire
  (pts (xy 220.98 71.12) (xy 180.34 71.12))
  (stroke (width 0) (type default)))
 (wire
  (pts (xy 264.16 57.15) (xy 264.16 66.04))
  (stroke (width 0) (type default)))
 (symbol
  (lib_id "Sensor_Motion:MPU_9250_9_DOF")
  (at 123.19 156.21 90)
  (mirror x)
  (unit 1)
  (exclude_from_sim no)
  (in_bom yes)
  (on_board yes)
  (dnp no)
  (property "Reference" "U6" (at 155.5749 165.1 0) (effects (font (size 1.27 1.27)) (justify left)))
  (property "Value" "~" (at 157.48 165.1 0) (effects (font (size 1.27 1.27)) (justify left)))
  (property "Footprint" "MPU 92/65" (at 131.826 153.924 0) (effects (font (size 1.27 1.27)) (hide yes)))
  (property "Datasheet" "" (at 123.19 156.21 0) (effects (font (size 1.27 1.27)) (hide yes)))
  (property "Description" "" (at 123.19 156.21 0) (effects (font (size 1.27 1.27)) (hide yes)))
  (pin "10")
  (pin "1")
  (pin "2")
  (pin "3")
  (pin "4")
  (pin "5")
  (pin "6")
  (pin "7")
  (pin "8")
  (pin "9"))
 (symbol
  (lib_id "load_cell:Load_cell")
  (at 238.76 34.29 0)
  (mirror y)
  (unit 1)
  (exclude_from_sim no)
  (in_bom yes)
  (on_board yes)
  (dnp no)
  (fields_autoplaced yes)
  (property "Reference" "U8" (at 222.25 27.9714 0) (effects (font (size 1.27 1.27))))
  (property "Value" "Load_cell" (at 222.25 30.5114 0) (effects (font (size 1.27 1.27))))
  (property "Footprint" "" (at 238.76 52.07 0) (effects (font (size 1.27 1.27)) (justify top) (hide yes)))
  (property "Datasheet" "http://www.robotshop.com/media/files/pdf/datasheet-3134.pdf" (at 238.76 54.61 0) (effects (font (size 1.27 1.27)) (justify top) (hide yes)))
  (property "Description" "4-wire load cell for weigh scales" (at 238.76 34.29 0) (effects (font (size 1.27 1.27)) (hide yes)))
  (pin "1")
  (pin "4")
  (pin "3")
  (pin "2"))
 (symbol
  (lib_id "Device:R")
  (at 134.62 132.08 270)
  (unit 1)
  (exclude_from_sim no)
  (in_bom yes)
  (on_board yes)
  (dnp no)
  (fields_autoplaced yes)
  (property "Reference" "R4" (at 134.62 127 90) (effects (font (size 1.27 1.27))))
  (property "Value" "~" (at 134.62 129.54 90) (effects (font (size 1.27 1.27))))
  (property "Footprint" "" (at 134.62 130.302 90) (effects (font (size 1.27 1.27)) (hide yes)))
  (property "Datasheet" "~" (at 134.62 132.08 0) (effects (font (size 1.27 1.27)) (hide yes)))
  (property "Description" "Resistor" (at 134.62 132.08 0) (effects (font (size 1.27 1.27)) (hide yes)))
  (pin "1")
  (pin "2"))
 (symbol
  (lib_id "Device:R")
  (at 129.54 93.98 180)
  (unit 1)
  (exclude_from_sim no)
  (in_bom yes)
  (on_board yes)
  (dnp no)
  (fields_autoplaced yes)
  (property "Reference" "R3" (at 132.08 93.3449 0) (effects (font (size 1.27 1.27)) (justify right)))
  (property "Value" "~" (at 132.08 95.25 0) (effects (font (size 1.27 1.27)) (justify right)))
  (property "Footprint" "" (at 131.318 93.98 90) (effects (font (size 1.27 1.27)) (hide yes)))
  (property "Datasheet" "~" (at 129.54 93.98 0) (effects (font (size 1.27 1.27)) (hide yes)))
  (property "Description" "Resistor" (at 129.54 93.98 0) (effects (font (size 1.27 1.27)) (hide yes)))
  (pin "1")
  (pin "2"))
 (symbol
  (lib_id "power:Earth")
  (at 129.54 99.06 0)
  (unit 1)
  (exclude_from_sim no)
  (in_bom yes)
  (on_board yes)
  (dnp no)
  (fields_autoplaced yes)
  (property "Reference" "#PWR01" (at 129.54 105.41 0) (effects (font (size 1.27 1.27)) (hide yes)))
  (property "Value" "Earth" (at 129.54 104.14 0) (effects (font (size 1.27 1.27))))
  (property "Footprint" "" (at 129.54 99.06 0) (effects (font (size 1.27 1.27)) (hide yes)))
  (property "Datasheet" "~" (at 129.54 99.06 0) (effects (font (size 1.27 1.27)) (hide yes)))
  (property "Description" "Power symbol creates a global label with name \"Earth\"" (at 129.54 99.06 0) (effects (font (size 1.27 1.27)) (hide yes)))
  (pin "1"))
 (symbol
  (lib_id "MCU_ST_STM32F1:STM32F103C8T6")
  (at 109.22 59.69 0)
  (unit 1)
  (exclude_from_sim no)
  (in_bom yes)
  (on_board yes)
  (dnp no)
  (fields_autoplaced yes)
  (property "Reference" "U1" (at 152.4 20.32 0) (effects (font (size 1.27 1.27))))
  (property "Value" "~" (at 152.4 22.86 0) (effects (font (size 1.27 1.27))))
  (property "Footprint" "STM32F103C8T6" (at 109.22 59.69 0) (effects (font (size 1.27 1.27)) (hide yes)))
  (property "Datasheet" "" (at 109.22 59.69 0) (effects (font (size 1.27 1.27)) (hide yes)))
  (property "Description" "" (at 109.22 59.69 0) (effects (font (size 1.27 1.27)) (hide yes)))
  (pin "27")
  (pin "28")
  (pin "")
  (pin "30")
  (pin "31")
  (pin "32")
  (pin "33")
  (pin "12")
  (pin "25")
  (pin "26")
  (pin "19")
  (pin "2")
  (pin "")
  (pin "")
  (pin "14")
  (pin "15")
  (pin "38")
  (pin "39")
  (pin "43")
  (pin "45")
  (pin "41")
  (pin "42")
  (pin "34")
  (pin "37")
  (pin "")
  (pin "46")
  (pin "7")
  (pin "13")
  (pin "10")
  (pin "")
  (pin "29")
  (pin "3")
  (pin "")
  (pin "16")
  (pin "")
  (pin "4")
  (pin "40")
  (pin "")
  (pin "1")
  (pin "21")
  (pin "22")
  (pin "18")
  (pin "17")
  (pin "11"))
 (symbol
  (lib_id "Analog_ADC:HX711_2")
  (at 246.38 58.42 0)
  (mirror y)
  (unit 1)
  (exclude_from_sim no)
  (in_bom yes)
  (on_board yes)
  (dnp no)
  (fields_autoplaced yes)
  (property "Reference" "U7" (at 240.03 54.61 0) (effects (font (size 1.27 1.27))))
  (property "Value" "~" (at 240.03 57.15 0) (effects (font (size 1.27 1.27))))
  (property "Footprint" "HX711" (at 239.268 66.548 0) (effects (font (size 1.27 1.27)) (hide yes)))
  (property "Datasheet" "" (at 241.046 52.07 0) (effects (font (size 1.27 1.27)) (hide yes)))
  (property "Description" "" (at 241.046 52.07 0) (effects (font (size 1.27 1.27)) (hide yes)))
  (pin "1")
  (pin "6")
  (pin "7")
  (pin "5")
  (pin "8")
  (pin "4")
  (pin "3")
  (pin "9")
  (pin "10")
  (pin "2"))
 (symbol
  (lib_id "load_cell:Load_cell")
  (at 48.26 36.83 0)
  (unit 1)
  (exclude_from_sim no)
  (in_bom yes)
  (on_board yes)
  (dnp no)
  (fields_autoplaced yes)
  (property "Reference" "U2" (at 64.77 30.5114 0) (effects (font (size 1.27 1.27))))
  (property "Value" "Load_cell" (at 64.77 33.0514 0) (effects (font (size 1.27 1.27))))
  (property "Footprint" "" (at 48.26 54.61 0) (effects (font (size 1.27 1.27)) (justify top) (hide yes)))
  (property "Datasheet" "http://www.robotshop.com/media/files/pdf/datasheet-3134.pdf" (at 48.26 57.15 0) (effects (font (size 1.27 1.27)) (justify top) (hide yes)))
  (property "Description" "4-wire load cell for weigh scales" (at 48.26 36.83 0) (effects (font (size 1.27 1.27)) (hide yes)))
  (pin "1")
  (pin "4")
  (pin "3")
  (pin "2"))
 (symbol
  (lib_id "Device:R")
  (at 128.27 86.36 90)
  (unit 1)
  (exclude_from_sim no)
  (in_bom yes)
  (on_board yes)
  (dnp no)
  (fields_autoplaced yes)
  (property "Reference" "R1" (at 128.27 81.28 90) (effects (font (size 1.27 1.27))))
  (property "Value" "~" (at 128.27 83.82 90) (effects (font (size 1.27 1.27))))
  (property "Footprint" "" (at 128.27 88.138 90) (effects (font (size 1.27 1.27)) (hide yes)))
  (property "Datasheet" "~" (at 128.27 86.36 0) (effects (font (size 1.27 1.27)) (hide yes)))
  (property "Description" "Resistor" (at 128.27 86.36 0) (effects (font (size 1.27 1.27)) (hide yes)))
  (pin "1")
  (pin "2"))
 (symbol
  (lib_id "Analog_ADC:HX711_2")
  (at 40.64 60.96 0)
  (unit 1)
  (exclude_from_sim no)
  (in_bom yes)
  (on_board yes)
  (dnp no)
  (fields_autoplaced yes)
  (property "Reference" "U4" (at 46.99 57.15 0) (effects (font (size 1.27 1.27))))
  (property "Value" "~" (at 46.99 59.69 0) (effects (font (size 1.27 1.27))))
  (property "Footprint" "HX711" (at 47.752 69.088 0) (effects (font (size 1.27 1.27)) (hide yes)))
  (property "Datasheet" "" (at 45.974 54.61 0) (effects (font (size 1.27 1.27)) (hide yes)))
  (property "Description" "" (at 45.974 54.61 0) (effects (font (size 1.27 1.27)) (hide yes)))
  (pin "1")
  (pin "6")
  (pin "7")
  (pin "5")
  (pin "8")
  (pin "4")
  (pin "3")
  (pin "9")
  (pin "10")
  (pin "2"))
 (symbol
  (lib_id "Device:R")
  (at 134.62 128.27 270)
  (unit 1)
  (exclude_from_sim no)
  (in_bom yes)
  (on_board yes)
  (dnp no)
  (fields_autoplaced yes)
  (property "Reference" "R2" (at 134.62 123.19 90) (effects (font (size 1.27 1.27))))
  (property "Value" "~" (at 134.62 125.73 90) (effects (font (size 1.27 1.27))))
  (property "Footprint" "" (at 134.62 126.492 90) (effects (font (size 1.27 1.27)) (hide yes)))
  (property "Datasheet" "~" (at 134.62 128.27 0) (effects (font (size 1.27 1.27)) (hide yes)))
  (property "Description" "Resistor" (at 134.62 128.27 0) (effects (font (size 1.27 1.27)) (hide yes)))
  (pin "1")
  (pin "2"))
 (sheet_instances
  (path ""
   (page "1"))))
